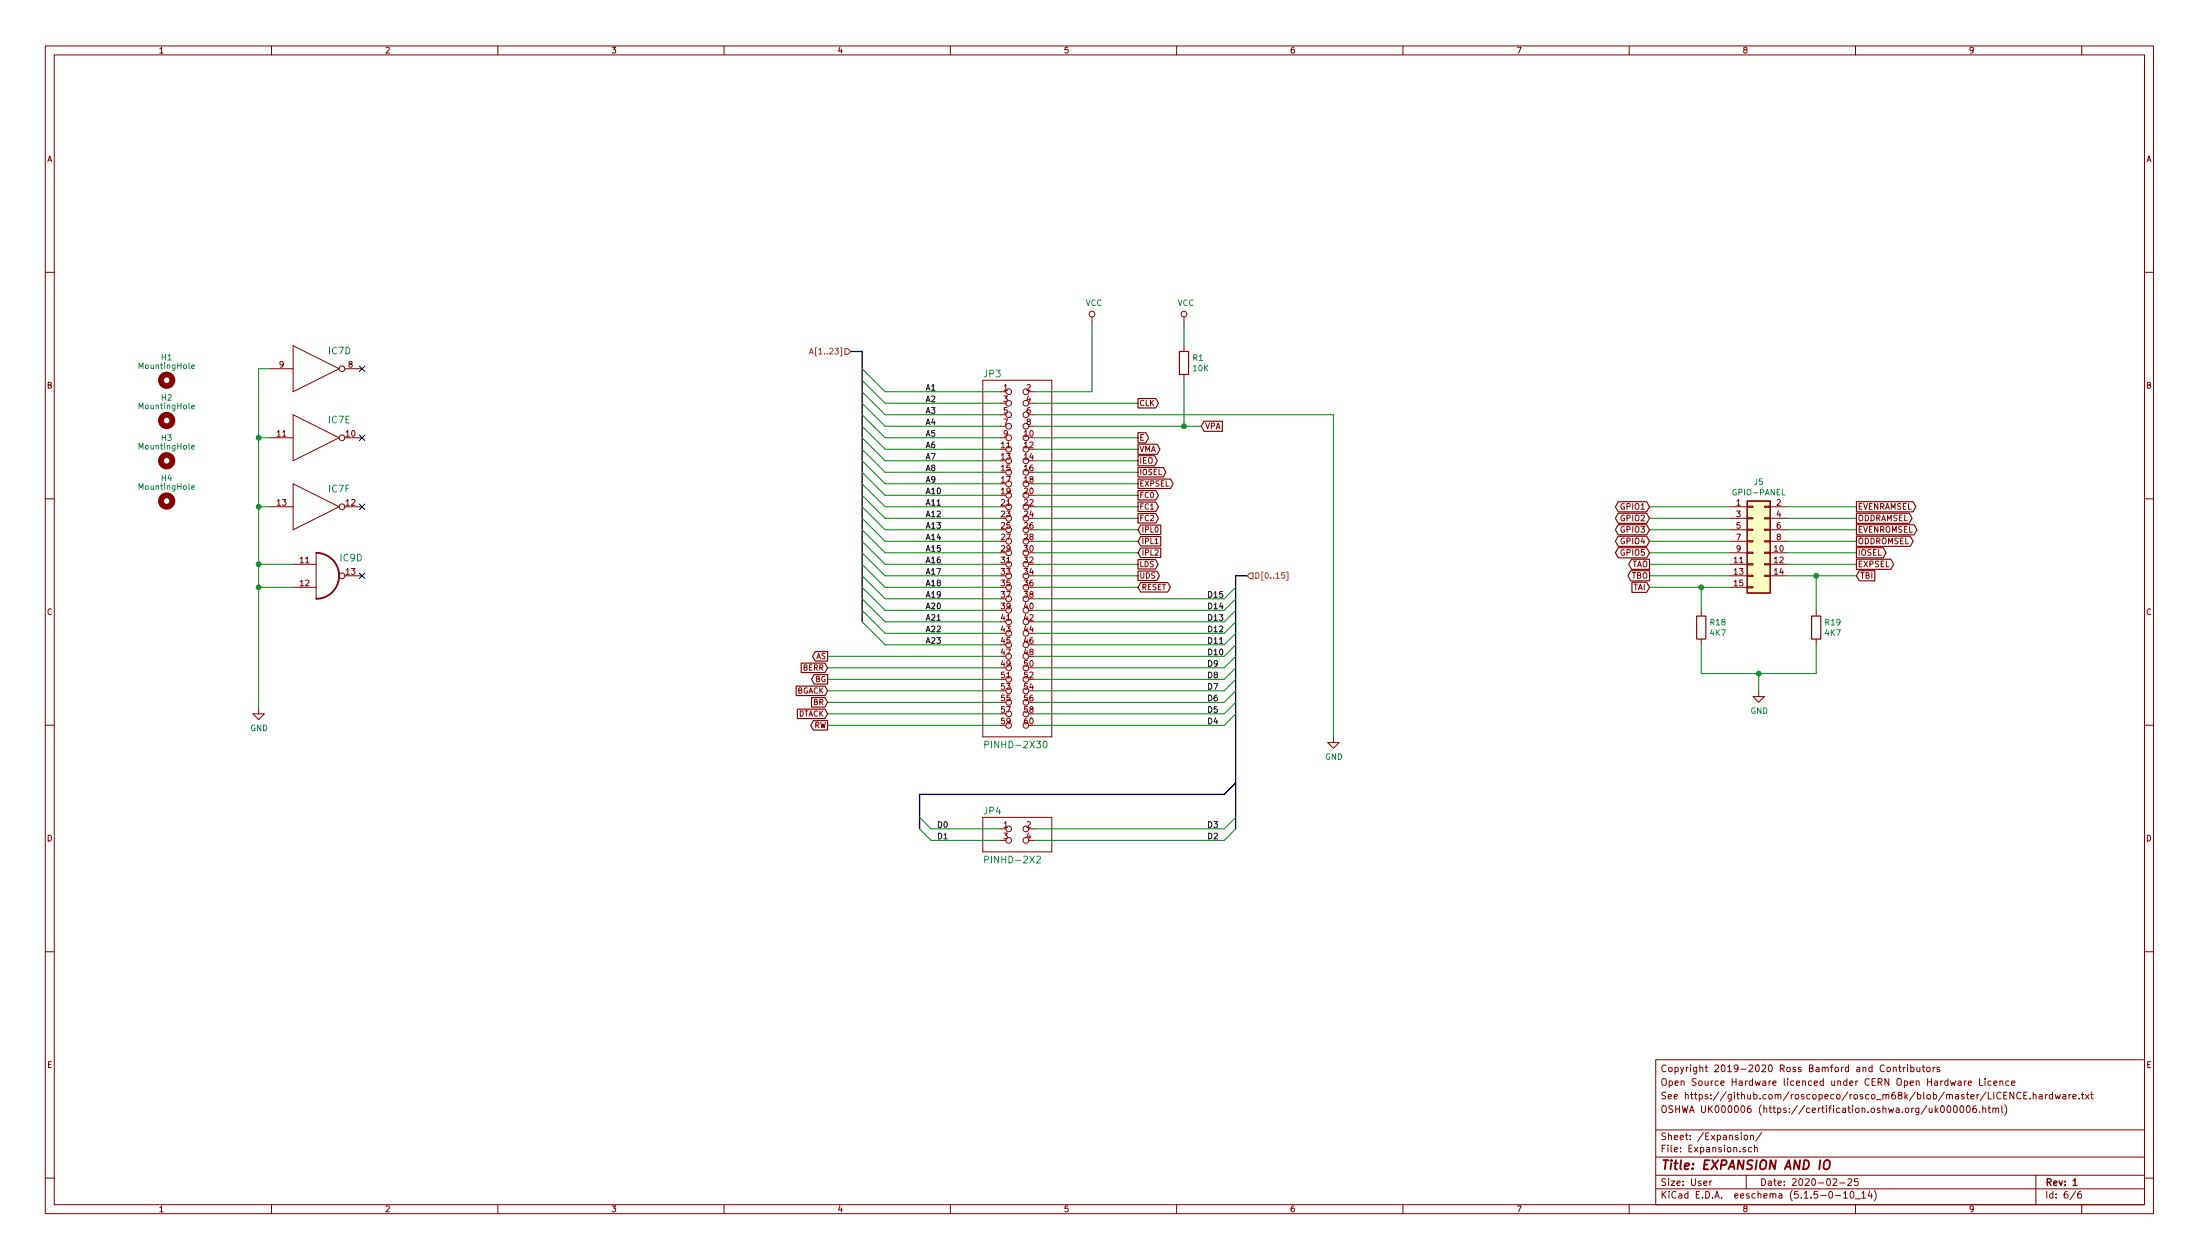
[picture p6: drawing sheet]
EESchema Schematic File Version 4
EELAYER 30 0
EELAYER END
$Descr User 19128 10939
encoding utf-8
Sheet 6 6
Title "EXPANSION AND IO"
Date "2020-02-25"
Rev "1"
Comp ""
Comment1 "OSHWA UK000006 (https://certification.oshwa.org/uk000006.html)"
Comment2 "See https://github.com/roscopeco/rosco_m68k/blob/master/LICENCE.hardware.txt"
Comment3 "Open Source Hardware licenced under CERN Open Hardware Licence"
Comment4 "Copyright 2019-2020 Ross Bamford and Contributors"
$EndDescr
Wire Wire Line
	7600 3300 7700 3400
Wire Wire Line
	7700 3400 8700 3400
Wire Wire Line
	7600 3400 7700 3500
Wire Wire Line
	7700 3500 8700 3500
Wire Wire Line
	7600 3500 7700 3600
Wire Wire Line
	7700 3600 8700 3600
Wire Wire Line
	7600 3600 7700 3700
Wire Wire Line
	7700 3700 8700 3700
Wire Wire Line
	7600 3700 7700 3800
Wire Wire Line
	7700 3800 8700 3800
Wire Wire Line
	7600 3800 7700 3900
Wire Wire Line
	7700 3900 8700 3900
Wire Wire Line
	7600 3900 7700 4000
Wire Wire Line
	7700 4000 8700 4000
Wire Wire Line
	7600 4000 7700 4100
Wire Wire Line
	7700 4100 8700 4100
Wire Wire Line
	7600 4100 7700 4200
Wire Wire Line
	7700 4200 8700 4200
Wire Wire Line
	7600 4200 7700 4300
Wire Wire Line
	7700 4300 8700 4300
Wire Wire Line
	7600 4300 7700 4400
Wire Wire Line
	7700 4400 8700 4400
Wire Wire Line
	7600 4400 7700 4500
Wire Wire Line
	7700 4500 8700 4500
Wire Wire Line
	7600 4500 7700 4600
Wire Wire Line
	7700 4600 8700 4600
Wire Wire Line
	7600 4600 7700 4700
Wire Wire Line
	7700 4700 8700 4700
Wire Wire Line
	7600 4700 7700 4800
Wire Wire Line
	7700 4800 8700 4800
Wire Wire Line
	7600 4800 7700 4900
Wire Wire Line
	7700 4900 8700 4900
Wire Wire Line
	7600 4900 7700 5000
Wire Wire Line
	7700 5000 8700 5000
Wire Wire Line
	7600 5000 7700 5100
Wire Wire Line
	7700 5100 8700 5100
Wire Wire Line
	7600 5100 7700 5200
Wire Wire Line
	7700 5200 8700 5200
Wire Wire Line
	7600 5200 7700 5300
Wire Wire Line
	7700 5300 8700 5300
Wire Wire Line
	7600 5300 7700 5400
Wire Wire Line
	7700 5400 8700 5400
Wire Wire Line
	7600 5400 7700 5500
Wire Wire Line
	7700 5500 8700 5500
Wire Wire Line
	7600 5500 7700 5600
Wire Wire Line
	7700 5600 8700 5600
Wire Wire Line
	8700 5700 7200 5700
Text GLabel 7200 5700 0    47   Output ~ 0
AS
Wire Wire Line
	7200 5800 8700 5800
Text GLabel 7200 5800 0    47   Input ~ 0
BERR
Wire Wire Line
	7200 5900 8700 5900
Text GLabel 7200 5900 0    47   Output ~ 0
BG
Wire Wire Line
	7200 6000 8700 6000
Text GLabel 7200 6000 0    47   Input ~ 0
BGACK
Wire Wire Line
	7200 6100 8700 6100
Text GLabel 7200 6100 0    47   Input ~ 0
BR
Wire Wire Line
	7200 6200 8700 6200
Text GLabel 7200 6200 0    47   Input ~ 0
DTACK
Wire Wire Line
	7200 6300 8700 6300
Text GLabel 7200 6300 0    47   Output ~ 0
RW
Wire Wire Line
	9000 3400 9500 3400
Wire Wire Line
	9000 3500 9900 3500
Text GLabel 9900 3500 2    47   Output ~ 0
CLK
Wire Wire Line
	9900 3800 9000 3800
Wire Wire Line
	9900 3900 9000 3900
Wire Wire Line
	9900 4000 9000 4000
Wire Wire Line
	9900 4100 9000 4100
Text GLabel 9900 4100 2    47   Output ~ 0
IOSEL
Wire Wire Line
	9900 4200 9000 4200
Text GLabel 9900 4200 2    47   Output ~ 0
EXPSEL
Wire Wire Line
	9900 4300 9000 4300
Text GLabel 9900 4300 2    47   Output ~ 0
FC0
Wire Wire Line
	9900 4400 9000 4400
Text GLabel 9900 4400 2    47   Output ~ 0
FC1
Wire Wire Line
	9900 4500 9000 4500
Text GLabel 9900 4500 2    47   Output ~ 0
FC2
Wire Wire Line
	9900 4600 9000 4600
Text GLabel 9900 4600 2    47   Input ~ 0
IPL0
Wire Wire Line
	9900 4700 9000 4700
Text GLabel 9900 4700 2    47   Input ~ 0
IPL1
Wire Wire Line
	9900 4800 9000 4800
Text GLabel 9900 4800 2    47   Input ~ 0
IPL2
Wire Wire Line
	9900 4900 9000 4900
Text GLabel 9900 4900 2    47   Output ~ 0
LDS
Wire Wire Line
	9900 5000 9000 5000
Text GLabel 9900 5000 2    47   Output ~ 0
UDS
Wire Wire Line
	9900 5100 9000 5100
Text GLabel 9900 5100 2    47   BiDi ~ 0
RESET
Wire Wire Line
	8100 7200 8700 7200
Wire Wire Line
	8100 7300 8700 7300
Entry Wire Line
	7500 3200 7600 3300
Entry Wire Line
	7500 3300 7600 3400
Entry Wire Line
	7500 3400 7600 3500
Entry Wire Line
	7500 3500 7600 3600
Entry Wire Line
	7500 3600 7600 3700
Entry Wire Line
	7500 3700 7600 3800
Entry Wire Line
	7500 3800 7600 3900
Entry Wire Line
	7500 3900 7600 4000
Entry Wire Line
	7500 4000 7600 4100
Entry Wire Line
	7500 4100 7600 4200
Entry Wire Line
	7500 4200 7600 4300
Entry Wire Line
	7500 4300 7600 4400
Entry Wire Line
	7500 4400 7600 4500
Entry Wire Line
	7500 4500 7600 4600
Entry Wire Line
	7500 4600 7600 4700
Entry Wire Line
	7500 4700 7600 4800
Entry Wire Line
	7500 4800 7600 4900
Entry Wire Line
	7500 4900 7600 5000
Entry Wire Line
	7500 5000 7600 5100
Entry Wire Line
	7500 5100 7600 5200
Entry Wire Line
	7500 5200 7600 5300
Entry Wire Line
	7500 5300 7600 5400
Entry Wire Line
	7500 5400 7600 5500
Entry Wire Line
	8000 7100 8100 7200
Entry Wire Line
	8000 7200 8100 7300
Entry Wire Line
	10650 7300 10750 7200
Entry Wire Line
	10650 7200 10750 7100
$Comp
L rosco_m68k-eagle-import:PINHD-2X30 JP3
U 1 1
P 8800 4800
AR Path="/ACD8E5B6" Ref="JP3"  Part="1" 
AR Path="/5E53BC83/ACD8E5B6" Ref="JP3"  Part="1" 
F 0 "JP3" H 8550 6325 59  0000 L BNN
F 1 "PINHD-2X30" H 8550 3100 59  0000 L BNN
F 2 "rosco_m68k:2X30" H 8800 4800 50  0001 C CNN
F 3 "" H 8800 4800 50  0001 C CNN
	1    8800 4800
	1    0    0    -1  
$EndComp
$Comp
L rosco_m68k-eagle-import:PINHD-2X2 JP4
U 1 1
P 8900 7300
AR Path="/47274FB3" Ref="JP4"  Part="1" 
AR Path="/5E53BC83/47274FB3" Ref="JP4"  Part="1" 
F 0 "JP4" H 8550 7525 59  0000 L BNN
F 1 "PINHD-2X2" H 8550 7100 59  0000 L BNN
F 2 "rosco_m68k:2X02" H 8900 7300 50  0001 C CNN
F 3 "" H 8900 7300 50  0001 C CNN
	1    8900 7300
	1    0    0    -1  
$EndComp
Text Label 8150 7200 0    50   ~ 0
D0
Text Label 8150 7300 0    50   ~ 0
D1
Text Label 10500 7300 0    50   ~ 0
D2
Text Label 10500 7200 0    50   ~ 0
D3
Text Label 10500 6300 0    50   ~ 0
D4
Text Label 10500 6200 0    50   ~ 0
D5
Text Label 10500 6100 0    50   ~ 0
D6
Text Label 10500 6000 0    50   ~ 0
D7
Text Label 10500 5900 0    50   ~ 0
D8
Text Label 10500 5800 0    50   ~ 0
D9
Text Label 10500 5700 0    50   ~ 0
D10
Text Label 10500 5600 0    50   ~ 0
D11
Text Label 10500 5500 0    50   ~ 0
D12
Text Label 10500 5400 0    50   ~ 0
D13
Text Label 10500 5300 0    50   ~ 0
D14
Text Label 10500 5200 0    50   ~ 0
D15
Entry Wire Line
	10750 5100 10650 5200
Entry Wire Line
	10650 5300 10750 5200
Entry Wire Line
	10650 5400 10750 5300
Entry Wire Line
	10650 5500 10750 5400
Entry Wire Line
	10650 5600 10750 5500
Entry Wire Line
	10650 5700 10750 5600
Entry Wire Line
	10650 5800 10750 5700
Entry Wire Line
	10650 5900 10750 5800
Entry Wire Line
	10650 6000 10750 5900
Entry Wire Line
	10650 6100 10750 6000
Entry Wire Line
	10650 6200 10750 6100
Entry Wire Line
	10650 6300 10750 6200
Entry Bus Bus
	10650 6900 10750 6800
Text HLabel 10850 5000 2    50   Input ~ 0
D[0..15]
Wire Bus Line
	10850 5000 10750 5000
Text Label 8050 3400 0    50   ~ 0
A1
Text Label 8050 3500 0    50   ~ 0
A2
Text Label 8050 3600 0    50   ~ 0
A3
Text Label 8050 3700 0    50   ~ 0
A4
Text Label 8050 3800 0    50   ~ 0
A5
Text Label 8050 3900 0    50   ~ 0
A6
Text Label 8050 4000 0    50   ~ 0
A7
Text Label 8050 4100 0    50   ~ 0
A8
Text Label 8050 4200 0    50   ~ 0
A9
Text Label 8050 4300 0    50   ~ 0
A10
Text Label 8050 4400 0    50   ~ 0
A11
Text Label 8050 4500 0    50   ~ 0
A12
Text Label 8050 4600 0    50   ~ 0
A13
Text Label 8050 4700 0    50   ~ 0
A14
Text Label 8050 4800 0    50   ~ 0
A15
Text Label 8050 4900 0    50   ~ 0
A16
Text Label 8050 5000 0    50   ~ 0
A17
Text Label 8050 5100 0    50   ~ 0
A18
Text Label 8050 5200 0    50   ~ 0
A19
Text Label 8050 5300 0    50   ~ 0
A20
Text Label 8050 5400 0    50   ~ 0
A21
Text Label 8050 5500 0    50   ~ 0
A22
Text Label 8050 5600 0    50   ~ 0
A23
Text HLabel 7400 3050 0    50   Input ~ 0
A[1..23]
Wire Bus Line
	7400 3050 7500 3050
Wire Wire Line
	9000 5200 10650 5200
Wire Wire Line
	9000 5300 10650 5300
Wire Wire Line
	9000 5400 10650 5400
Wire Wire Line
	9000 5500 10650 5500
Wire Wire Line
	9000 5600 10650 5600
Wire Wire Line
	9000 5700 10650 5700
Wire Wire Line
	9000 5800 10650 5800
Wire Wire Line
	9000 5900 10650 5900
Wire Wire Line
	9000 6000 10650 6000
Wire Wire Line
	9000 6100 10650 6100
Wire Wire Line
	9000 6200 10650 6200
Wire Wire Line
	9000 6300 10650 6300
Wire Wire Line
	9000 7200 10650 7200
Wire Wire Line
	9000 7300 10650 7300
Wire Bus Line
	8000 6900 10650 6900
Wire Wire Line
	11600 3600 9000 3600
Wire Wire Line
	11600 6400 11600 3600
$Comp
L power:VCC #PWR0151
U 1 1
P 9500 2800
F 0 "#PWR0151" H 9500 2650 50  0001 C CNN
F 1 "VCC" H 9517 2973 50  0000 C CNN
F 2 "" H 9500 2800 50  0001 C CNN
F 3 "" H 9500 2800 50  0001 C CNN
	1    9500 2800
	1    0    0    -1  
$EndComp
Wire Wire Line
	9500 2800 9500 3400
$Comp
L power:GND #PWR0152
U 1 1
P 11600 6400
F 0 "#PWR0152" H 11600 6150 50  0001 C CNN
F 1 "GND" H 11605 6227 50  0000 C CNN
F 2 "" H 11600 6400 50  0001 C CNN
F 3 "" H 11600 6400 50  0001 C CNN
	1    11600 6400
	1    0    0    -1  
$EndComp
Wire Wire Line
	2350 3200 2250 3200
Wire Wire Line
	2250 3200 2250 3800
Wire Wire Line
	2250 3800 2250 4400
Wire Wire Line
	2250 4400 2250 4900
Wire Wire Line
	2250 4900 2250 5100
Wire Wire Line
	2550 4900 2250 4900
Wire Wire Line
	2550 5100 2250 5100
Wire Wire Line
	2350 3800 2250 3800
Wire Wire Line
	2350 4400 2250 4400
Connection ~ 2250 4900
Connection ~ 2250 5100
Connection ~ 2250 3800
Connection ~ 2250 4400
$Comp
L rosco_m68k-eagle-import:7401N IC?
U 4 1
P 2850 5000
AR Path="/5FDB081E" Ref="IC?"  Part="4" 
AR Path="/5E53BCCF/5FDB081E" Ref="IC?"  Part="4" 
AR Path="/5E53BC83/5FDB081E" Ref="IC9"  Part="4" 
F 0 "IC9" H 2950 5125 59  0000 L BNN
F 1 "74LS01N" H 2950 4800 59  0001 L BNN
F 2 "rosco_m68k:DIL14" H 2850 5000 50  0001 C CNN
F 3 "" H 2850 5000 50  0001 C CNN
	4    2850 5000
	1    0    0    -1  
$EndComp
$Comp
L rosco_m68k-eagle-import:7404N IC?
U 4 1
P 2750 3200
AR Path="/5FDB0824" Ref="IC?"  Part="4" 
AR Path="/5E53BCCF/5FDB0824" Ref="IC?"  Part="4" 
AR Path="/5E53BC83/5FDB0824" Ref="IC7"  Part="4" 
F 0 "IC7" H 2850 3325 59  0000 L BNN
F 1 "7404N" H 2850 3000 59  0001 L BNN
F 2 "rosco_m68k:DIL14" H 2750 3200 50  0001 C CNN
F 3 "" H 2750 3200 50  0001 C CNN
	4    2750 3200
	1    0    0    -1  
$EndComp
$Comp
L rosco_m68k-eagle-import:7404N IC?
U 5 1
P 2750 3800
AR Path="/5FDB082A" Ref="IC?"  Part="5" 
AR Path="/5E53BCCF/5FDB082A" Ref="IC?"  Part="5" 
AR Path="/5E53BC83/5FDB082A" Ref="IC7"  Part="5" 
F 0 "IC7" H 2850 3925 59  0000 L BNN
F 1 "7404N" H 2850 3600 59  0001 L BNN
F 2 "rosco_m68k:DIL14" H 2750 3800 50  0001 C CNN
F 3 "" H 2750 3800 50  0001 C CNN
	5    2750 3800
	1    0    0    -1  
$EndComp
$Comp
L rosco_m68k-eagle-import:7404N IC?
U 6 1
P 2750 4400
AR Path="/5FDB0830" Ref="IC?"  Part="6" 
AR Path="/5E53BCCF/5FDB0830" Ref="IC?"  Part="6" 
AR Path="/5E53BC83/5FDB0830" Ref="IC7"  Part="6" 
F 0 "IC7" H 2850 4525 59  0000 L BNN
F 1 "7404N" H 2850 4200 59  0001 L BNN
F 2 "rosco_m68k:DIL14" H 2750 4400 50  0001 C CNN
F 3 "" H 2750 4400 50  0001 C CNN
	6    2750 4400
	1    0    0    -1  
$EndComp
NoConn ~ 3150 3200
NoConn ~ 3150 3800
NoConn ~ 3150 4400
NoConn ~ 3150 5000
$Comp
L Mechanical:MountingHole H?
U 1 1
P 1450 3300
AR Path="/5E53BCCF/5FDB083A" Ref="H?"  Part="1" 
AR Path="/5E53BC83/5FDB083A" Ref="H1"  Part="1" 
F 0 "H1" H 1450 3500 50  0000 C CNN
F 1 "MountingHole" H 1450 3425 50  0000 C CNN
F 2 "MountingHole:MountingHole_3.2mm_M3" H 1450 3300 50  0001 C CNN
F 3 "~" H 1450 3300 50  0001 C CNN
	1    1450 3300
	1    0    0    -1  
$EndComp
$Comp
L Mechanical:MountingHole H?
U 1 1
P 1450 3650
AR Path="/5E53BCCF/5FDB0840" Ref="H?"  Part="1" 
AR Path="/5E53BC83/5FDB0840" Ref="H2"  Part="1" 
F 0 "H2" H 1450 3850 50  0000 C CNN
F 1 "MountingHole" H 1450 3775 50  0000 C CNN
F 2 "MountingHole:MountingHole_3.2mm_M3" H 1450 3650 50  0001 C CNN
F 3 "~" H 1450 3650 50  0001 C CNN
	1    1450 3650
	1    0    0    -1  
$EndComp
$Comp
L Mechanical:MountingHole H?
U 1 1
P 1450 4000
AR Path="/5E53BCCF/5FDB0846" Ref="H?"  Part="1" 
AR Path="/5E53BC83/5FDB0846" Ref="H3"  Part="1" 
F 0 "H3" H 1450 4200 50  0000 C CNN
F 1 "MountingHole" H 1450 4125 50  0000 C CNN
F 2 "MountingHole:MountingHole_3.2mm_M3" H 1450 4000 50  0001 C CNN
F 3 "~" H 1450 4000 50  0001 C CNN
	1    1450 4000
	1    0    0    -1  
$EndComp
$Comp
L Mechanical:MountingHole H?
U 1 1
P 1450 4350
AR Path="/5E53BCCF/5FDB084C" Ref="H?"  Part="1" 
AR Path="/5E53BC83/5FDB084C" Ref="H4"  Part="1" 
F 0 "H4" H 1450 4550 50  0000 C CNN
F 1 "MountingHole" H 1450 4475 50  0000 C CNN
F 2 "MountingHole:MountingHole_3.2mm_M3" H 1450 4350 50  0001 C CNN
F 3 "~" H 1450 4350 50  0001 C CNN
	1    1450 4350
	1    0    0    -1  
$EndComp
$Comp
L power:GND #PWR?
U 1 1
P 2250 6150
AR Path="/5E53BCCF/5FDB0852" Ref="#PWR?"  Part="1" 
AR Path="/5E53BC83/5FDB0852" Ref="#PWR0153"  Part="1" 
F 0 "#PWR0153" H 2250 5900 50  0001 C CNN
F 1 "GND" H 2255 5977 50  0000 C CNN
F 2 "" H 2250 6150 50  0001 C CNN
F 3 "" H 2250 6150 50  0001 C CNN
	1    2250 6150
	1    0    0    -1  
$EndComp
Wire Wire Line
	2250 5100 2250 6150
$Comp
L Connector_Generic:Conn_2Rows-15Pins J5
U 1 1
P 15250 4700
F 0 "J5" H 15300 5217 50  0000 C CNN
F 1 "GPIO-PANEL" H 15300 5126 50  0000 C CNN
F 2 "Connector_PinHeader_2.54mm:PinHeader_2x08_P2.54mm_Vertical" H 15250 4700 50  0001 C CNN
F 3 "~" H 15250 4700 50  0001 C CNN
	1    15250 4700
	1    0    0    -1  
$EndComp
Wire Wire Line
	15050 4400 14350 4400
Wire Wire Line
	15050 4500 14350 4500
Wire Wire Line
	15050 4600 14350 4600
Wire Wire Line
	15050 4700 14350 4700
Wire Wire Line
	15050 4800 14350 4800
Wire Wire Line
	15050 4900 14350 4900
Wire Wire Line
	15050 5000 14350 5000
Wire Wire Line
	15050 5100 14800 5100
Wire Wire Line
	15550 4500 16150 4500
Wire Wire Line
	15550 4600 16150 4600
Wire Wire Line
	15550 4700 16150 4700
Wire Wire Line
	15550 4800 16150 4800
Wire Wire Line
	15550 5000 15800 5000
Text GLabel 14350 4400 0    50   BiDi ~ 0
GPIO1
Text GLabel 14350 4500 0    50   BiDi ~ 0
GPIO2
Text GLabel 14350 4600 0    50   BiDi ~ 0
GPIO3
Text GLabel 14350 4700 0    50   BiDi ~ 0
GPIO4
Text GLabel 14350 4800 0    50   BiDi ~ 0
GPIO5
Text GLabel 14350 4900 0    50   Output ~ 0
TAO
Text GLabel 14350 5000 0    50   Output ~ 0
TBO
Text GLabel 9900 4000 2    50   Output ~ 0
IEO
Text GLabel 14350 5100 0    50   Input ~ 0
TAI
Text GLabel 16150 5000 2    50   Input ~ 0
TBI
Text GLabel 10450 3700 2    50   Input ~ 0
VPA
Text GLabel 9900 3900 2    50   Output ~ 0
VMA
Text GLabel 9900 3800 2    50   Output ~ 0
E
$Comp
L Device:R R18
U 1 1
P 14800 5450
F 0 "R18" H 14870 5496 50  0000 L CNN
F 1 "4K7" H 14870 5405 50  0000 L CNN
F 2 "rosco_m68k:0207_10" V 14730 5450 50  0001 C CNN
F 3 "~" H 14800 5450 50  0001 C CNN
	1    14800 5450
	1    0    0    -1  
$EndComp
$Comp
L Device:R R19
U 1 1
P 15800 5450
F 0 "R19" H 15870 5496 50  0000 L CNN
F 1 "4K7" H 15870 5405 50  0000 L CNN
F 2 "rosco_m68k:0207_10" V 15730 5450 50  0001 C CNN
F 3 "~" H 15800 5450 50  0001 C CNN
	1    15800 5450
	1    0    0    -1  
$EndComp
$Comp
L power:GND #PWR0112
U 1 1
P 15300 6000
F 0 "#PWR0112" H 15300 5750 50  0001 C CNN
F 1 "GND" H 15305 5827 50  0000 C CNN
F 2 "" H 15300 6000 50  0001 C CNN
F 3 "" H 15300 6000 50  0001 C CNN
	1    15300 6000
	1    0    0    -1  
$EndComp
Wire Wire Line
	15800 5300 15800 5000
Connection ~ 15800 5000
Wire Wire Line
	15800 5000 16150 5000
Wire Wire Line
	15800 5850 15800 5600
Wire Wire Line
	15300 6000 15300 5850
Connection ~ 15300 5850
Wire Wire Line
	15300 5850 15800 5850
$Comp
L Device:R R1
U 1 1
P 10300 3150
F 0 "R1" H 10370 3196 50  0000 L CNN
F 1 "10K" H 10370 3105 50  0000 L CNN
F 2 "rosco_m68k:0207_10" V 10230 3150 50  0001 C CNN
F 3 "~" H 10300 3150 50  0001 C CNN
	1    10300 3150
	1    0    0    -1  
$EndComp
$Comp
L power:VCC #PWR0154
U 1 1
P 10300 2800
F 0 "#PWR0154" H 10300 2650 50  0001 C CNN
F 1 "VCC" H 10317 2973 50  0000 C CNN
F 2 "" H 10300 2800 50  0001 C CNN
F 3 "" H 10300 2800 50  0001 C CNN
	1    10300 2800
	1    0    0    -1  
$EndComp
Wire Wire Line
	9000 3700 10300 3700
Wire Wire Line
	15550 4400 16150 4400
Wire Wire Line
	10300 2800 10300 3000
Wire Wire Line
	10300 3300 10300 3700
Connection ~ 10300 3700
Wire Wire Line
	10300 3700 10450 3700
Text GLabel 16150 4400 2    50   Output ~ 0
EVENRAMSEL
Text GLabel 16150 4500 2    50   Output ~ 0
ODDRAMSEL
Text GLabel 16150 4600 2    50   Output ~ 0
EVENROMSEL
Text GLabel 16150 4700 2    50   Output ~ 0
ODDROMSEL
Wire Wire Line
	15550 4900 16150 4900
Wire Wire Line
	14800 5850 14800 5600
Wire Wire Line
	14800 5850 15300 5850
Wire Wire Line
	14800 5300 14800 5100
Connection ~ 14800 5100
Wire Wire Line
	14800 5100 14350 5100
Text GLabel 16150 4800 2    50   Output ~ 0
IOSEL
Text GLabel 16150 4900 2    50   Output ~ 0
EXPSEL
Wire Bus Line
	8000 6900 8000 7200
Wire Bus Line
	10750 5000 10750 7200
Wire Bus Line
	7500 3050 7500 5400
$EndSCHEMATC
